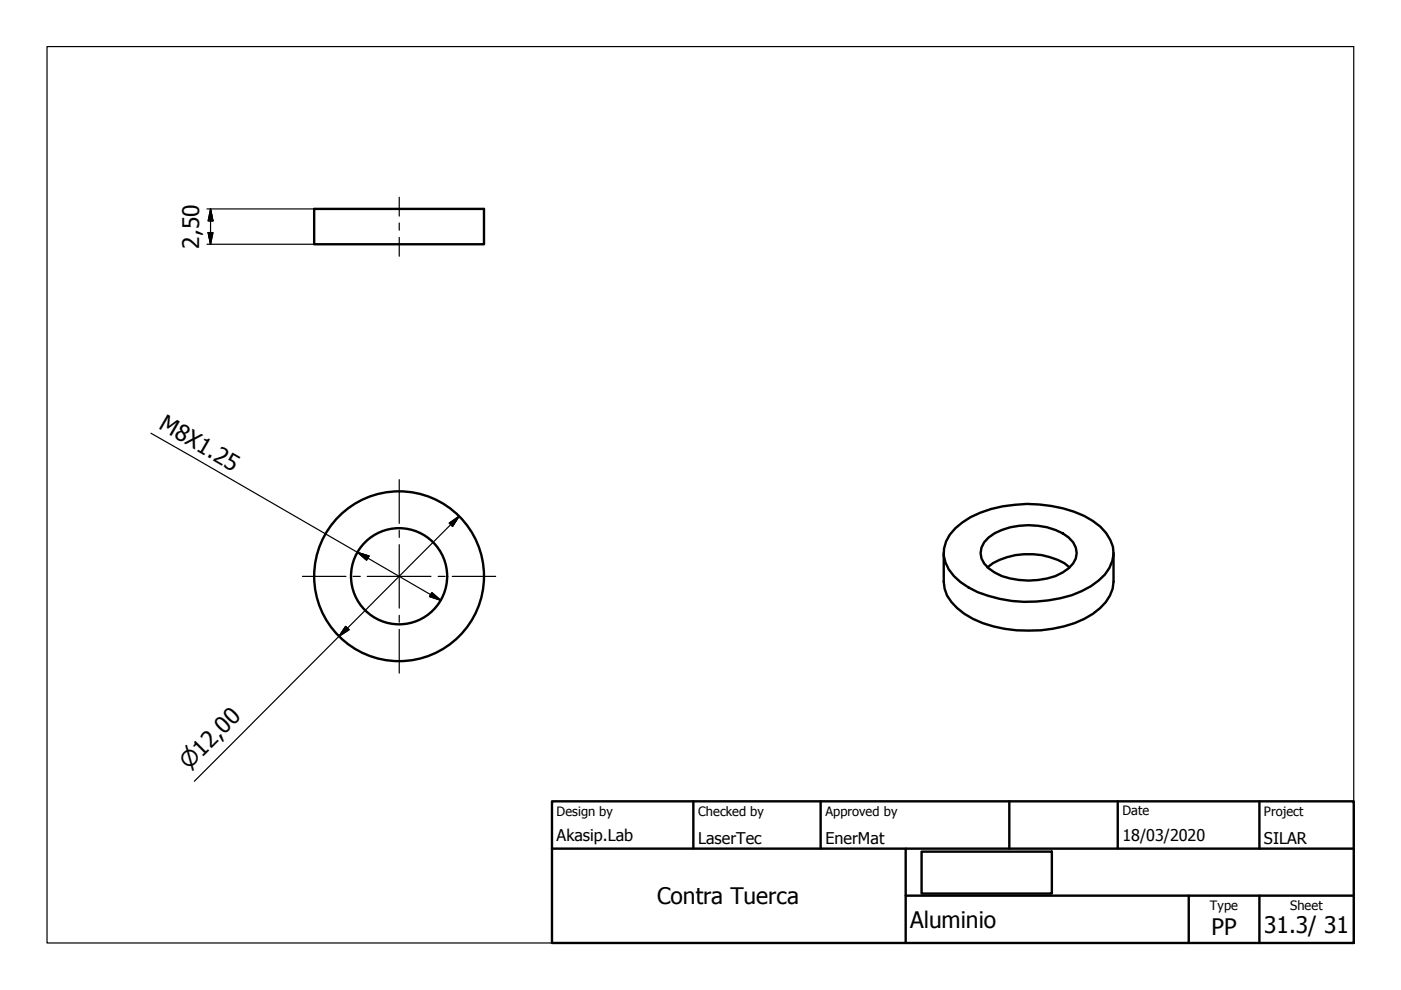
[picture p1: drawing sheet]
<svg xmlns="http://www.w3.org/2000/svg" width="297mm" height="210mm" viewBox="0 0 297 210" stroke-linecap="round" stroke-linejoin="round" font-family="sans-serif">
<!-- layer: Visible (ISO) -->
<g fill="none" stroke="#000" stroke-width=".51">
<path d="M66.6 44.3h36v7.5h-36zM200.1 117.3v6.1a7.3 7.3 0 0 0 2.8 5.5 21.2 21.2 0 0 0 12.6 4.7 28.3 28.3 0 0 0 14.4-2.4 11.3 11.3 0 0 0 6-6.4l.2-1.4v-6.1M202.6 112a20.8 20.8 0 0 1 12.5-5 28.9 28.9 0 0 1 14.8 2.4 10.9 10.9 0 0 1 6.1 6.5 7.3 7.3 0 0 1-3.1 7.2 22 22 0 0 1-13.2 4.4 26.8 26.8 0 0 1-14.3-2.9 9.9 9.9 0 0 1-5.3-6.8 7.3 7.3 0 0 1 2.5-5.8zM209.6 114a14.7 14.7 0 0 1 12.4-2.2 9.5 9.5 0 0 1 5.5 3.2 3.9 3.9 0 0 1-.9 5.5 14.7 14.7 0 0 1-12.4 2.2 9.5 9.5 0 0 1-5.5-3.2 3.9 3.9 0 0 1 .9-5.5zM209.4 120.3a14.5 14.5 0 0 1 11.5-2.6 11.7 11.7 0 0 1 5.9 2.6"/>
<circle cx="84.6" cy="122.2" r="10.2"/>
<circle cx="84.6" cy="122.2" r="18"/>
</g>
<!-- layer: Sketch Geometry (ISO) -->
<path d="M10 9.9h277v190h-277z" fill="none" stroke="#000" stroke-width=".25"/>
<!-- layer: Title (ISO) -->
<path d="M117 169.9h170v30h-170zM117 179.9h170M147 169.9v10M174 169.9v10M192 179.9v20M214 169.9v10M237 169.9v10M267 169.9v10M192 189.9h95M195.4 180.6h27.6v8.9h-27.6zM252 189.9v10M267 189.9v10" fill="none" stroke="#000" stroke-width=".51"/>
<!-- layer: Centerline (ISO) -->
<path d="M84.6 41.8v4M84.6 47.3v1.5M84.6 50.3v4" fill="none" stroke="#000" stroke-width=".25"/>
<!-- layer: Center Mark (ISO) -->
<path d="M84.6 101.7v9.3M84.6 112.4v1.6M84.6 115.5v13.4M64.1 122.2h9.2M74.9 122.2h1.5M77.9 122.2h13.5M84.6 130.5v1.4M84.6 133.4v9.3M92.9 122.2h1.5M95.9 122.2h9.2" fill="none" stroke="#000" stroke-width=".25"/>
<!-- layer: Dimension (ISO) -->
<path d="M43.9 51.8h22.7M43.9 44.3h22.7M44.1 49.3h1l-.5 2.5zM44.6 44.3l.5 2.5h-1zM44.6 44.3v7.5M32 91.9l61.5 35.4M75.8 117.1l2.4 .8-.5 .9zM95.2 110.9l2.1-1.5-1.4 2.2zM97.3 109.4l-56.1 56.2M73.3 132.8l.7 .7-2.1 1.4zM91.6 125.6l1.9 1.7-2.4-.8z" fill="none" stroke="#000" stroke-width=".25"/>
<path d="M44.1 49.3l.5 2.5zM44.1 49.3h1l-.5 2.5zM44.6 44.3l.5 2.5zM44.6 44.3l.5 2.5h-1zM75.8 117.1l2.4 .8zM75.8 117.1l2.4 .8-.5 .9zM97.3 109.4l-1.4 2.2zM95.2 110.9l2.1-1.5-1.4 2.2zM73.3 132.8l-1.4 2.1zM73.3 132.8l.7 .7-2.1 1.4zM91.1 126.5l2.4 .8zM91.6 125.6l1.9 1.7-2.4-.8z" fill="#000" stroke="#000" stroke-width=".25"/>
<g font-size="4.8">
<text x="42.2" y="52.7" transform="rotate(-90 42.2 52.7)">2,50</text>
<text x="33.5" y="90.8" transform="rotate(30 33.5 90.8)">M8X1.25</text>
<text x="139.3" y="191.7">Contra Tuerca</text>
<text x="193" y="196.7">Aluminio</text>
<text x="268" y="197.8">31.3/ 31</text>
<text x="256.9" y="198.2">PP</text>
</g>
<text font-size="4.6" x="40.1" y="163.4" transform="rotate(-45 40.1 163.4)">⌀12,00</text>
<g font-size="3.4">
<text x="118" y="178.2">Akasip.Lab</text>
<text x="148" y="178.9">LaserTec</text>
<text x="175" y="178.9">EnerMat</text>
<text x="238" y="178.3">18/03/2020</text>
<text x="268" y="178.9">SILAR</text>
</g>
<g font-size="2.7">
<text x="118" y="173">Design by</text>
<text x="148" y="173">Checked by</text>
<text x="175" y="173">Approved by</text>
<text x="238" y="172.9">Date</text>
<text x="268" y="172.9">Project</text>
<text x="256.5" y="192.9">Type</text>
<text x="273.6" y="193">Sheet</text>
</g>
</svg>
